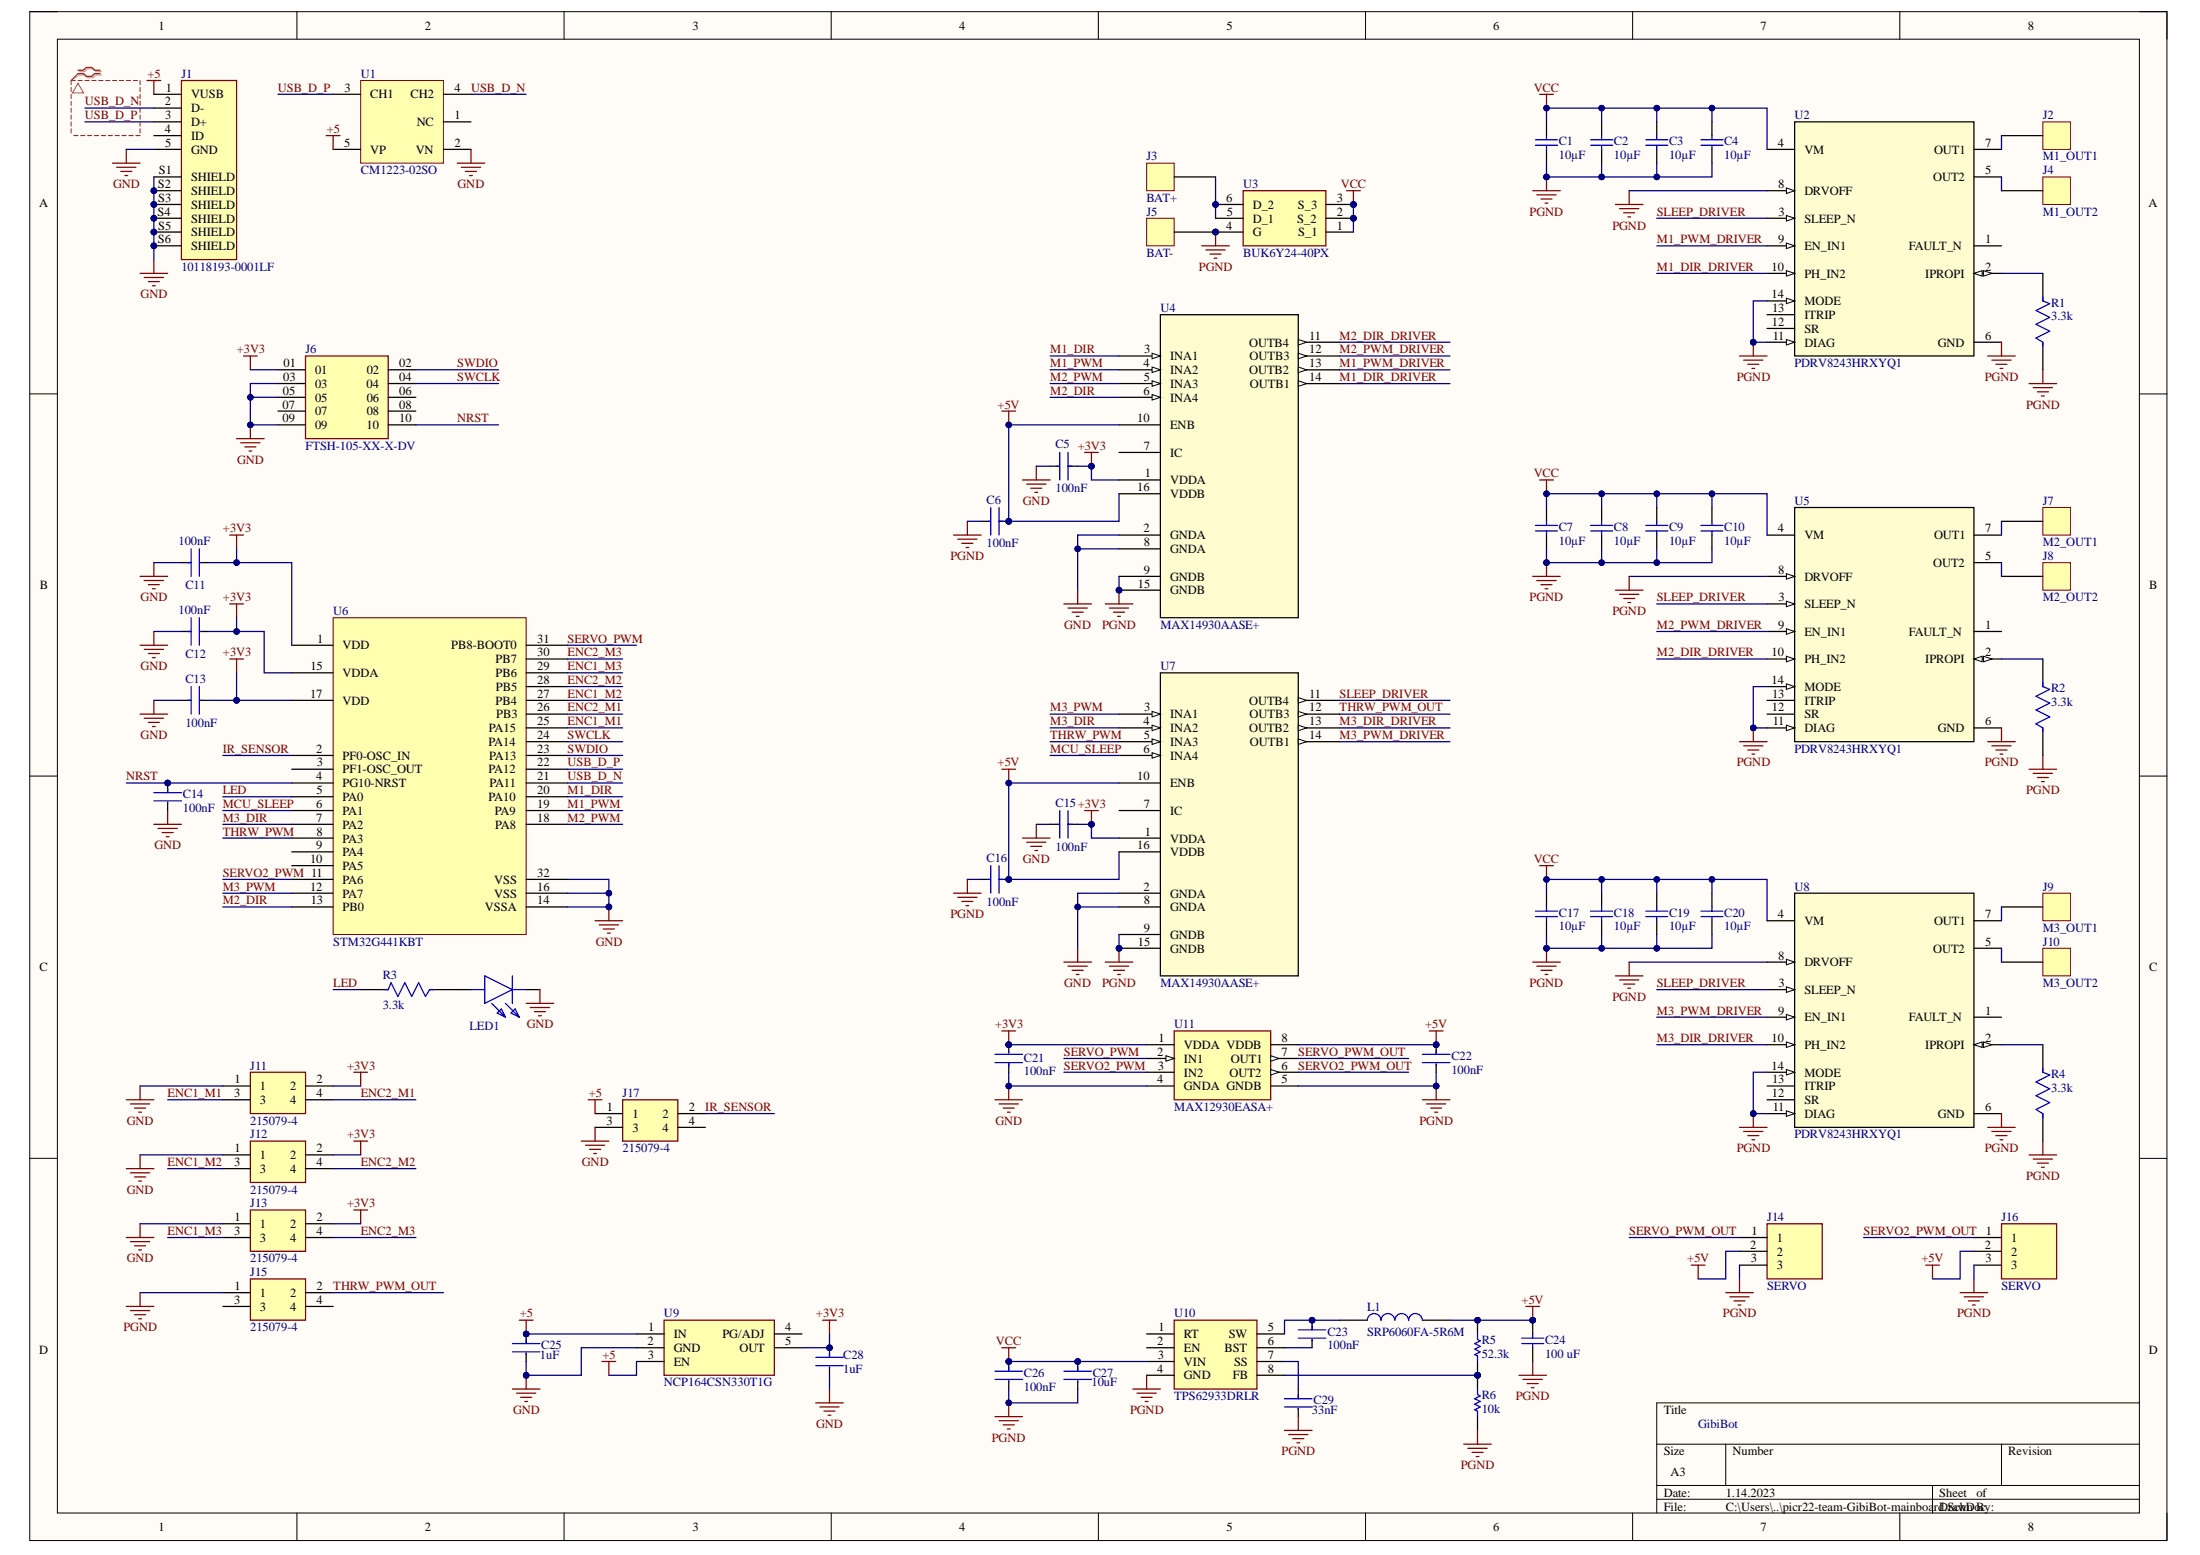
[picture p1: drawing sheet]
# Altium project picr22-team-GibiBot-mainboard.PrjPcb
1 sheet, 65 parts. Net scope: global (net labels, ports and power ports of the same name join across sheets).
Board file: picr22-team-GibiBot-mainboard.PcbDoc

## Sheet picr22-team-GibiBot-mainboard.SchDoc
size A3; SheetNumber: 1; SheetTotal: 1

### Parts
C1  Capacitance: 10µF  [MURA-0805_H_1.35_M]  (hidden comment: GRM21BR61A106KE19L)
C2  Capacitance: 10µF  [MURA-0805_H_1.35_M]  (hidden comment: GRM21BR61A106KE19L)
C3  Capacitance: 10µF  [MURA-0805_H_1.35_M]  (hidden comment: GRM21BR61A106KE19L)
C4  Capacitance: 10µF  [MURA-0805_H_1.35_M]  (hidden comment: GRM21BR61A106KE19L)
C5  Capacitance: 100nF  [FP-CGA3E-0_3-0_1-IPC_A]  (hidden comment: CGA3E2X7R1H104K080AA)
C6  Capacitance: 100nF  [FP-CGA3E-0_3-0_1-IPC_A]  (hidden comment: CGA3E2X7R1H104K080AA)
C7  Capacitance: 10µF  [MURA-0805_H_1.35_M]  (hidden comment: GRM21BR61A106KE19L)
C8  Capacitance: 10µF  [MURA-0805_H_1.35_M]  (hidden comment: GRM21BR61A106KE19L)
C9  Capacitance: 10µF  [MURA-0805_H_1.35_M]  (hidden comment: GRM21BR61A106KE19L)
C10  Capacitance: 10µF  [MURA-0805_H_1.35_M]  (hidden comment: GRM21BR61A106KE19L)
C11  Capacitance: 100nF  [FP-CGA3E-0_3-0_1-IPC_A]  (hidden comment: CGA3E2X7R1H104K080AA)
C12  Capacitance: 100nF  [FP-CGA3E-0_3-0_1-IPC_A]  (hidden comment: CGA3E2X7R1H104K080AA)
C13  Capacitance: 100nF  [FP-CGA3E-0_3-0_1-IPC_A]  (hidden comment: CGA3E2X7R1H104K080AA)
C14  Capacitance: 100nF  [FP-CGA3E-0_3-0_1-IPC_A]  (hidden comment: CGA3E2X7R1H104K080AA)
C15  Capacitance: 100nF  [FP-CGA3E-0_3-0_1-IPC_A]  (hidden comment: CGA3E2X7R1H104K080AA)
C16  Capacitance: 100nF  [FP-CGA3E-0_3-0_1-IPC_A]  (hidden comment: CGA3E2X7R1H104K080AA)
C17  Capacitance: 10µF  [MURA-0805_H_1.35_M]  (hidden comment: GRM21BR61A106KE19L)
C18  Capacitance: 10µF  [MURA-0805_H_1.35_M]  (hidden comment: GRM21BR61A106KE19L)
C19  Capacitance: 10µF  [MURA-0805_H_1.35_M]  (hidden comment: GRM21BR61A106KE19L)
C20  Capacitance: 10µF  [MURA-0805_H_1.35_M]  (hidden comment: GRM21BR61A106KE19L)
C21  Capacitance: 100nF  [FP-CGA3E-0_3-0_1-IPC_A]  (hidden comment: CGA3E2X7R1H104K080AA)
C22  Capacitance: 100nF  [FP-CGA3E-0_3-0_1-IPC_A]  (hidden comment: CGA3E2X7R1H104K080AA)
C23  Capacitance: 100nF  [FP-CGA3E-0_3-0_1-IPC_A]  (hidden comment: CGA3E2X7R1H104K080AA)
C24  Capacitance: 100 uF  [CAPC3216X190X55ML30T25]  (hidden comment: GRM31CR60J107ME39L)
C25  Capacitance: 1uF  [FP-C1608-080-0_1-MFG]  (hidden comment: C1608X5R1C105K080AA)
C26  Capacitance: 100nF  [FP-CGA3E-0_3-0_1-IPC_A]  (hidden comment: CGA3E2X7R1H104K080AA)
C27  Capacitance: 10uF  [FP-C3216-160-0_2-IPC_C]  (hidden comment: C3216X7R1V106M160AC)
C28  Capacitance: 1uF  [FP-C1608-080-0_1-MFG]  (hidden comment: C1608X5R1C105K080AA)
C29  Capacitance: 33nF  [FP-CL10-IPC_B]  (hidden comment: CL10B333KB8NNNC)
J1  10118193-0001LF  [FCI_10118193-0001LF]
J2  M1_OUT1  [Power pad]
J3  BAT+  [Power pad]
J4  M1_OUT2  [Power pad]
J5  BAT-  [Power pad]
J6  FTSH-105-XX-X-DV  [SAMTEC_FTSH-105-XX-X-DV]
J7  M2_OUT1  [Power pad]
J8  M2_OUT2  [Power pad]
J9  M3_OUT1  [Power pad]
J10  M3_OUT2  [Power pad]
J11  215079-4  [TE_215079-4]
J12  215079-4  [TE_215079-4]
J13  215079-4  [TE_215079-4]
J14  SERVO  [SERVO]
J15  215079-4  [TE_215079-4]
J16  SERVO  [SERVO]
J17  215079-4  [TE_215079-4]
L1  SRP6060FA-5R6M  [SRP6060FA5R6M]
LED1  150060SS75000  [LEDC1608X80N]  (value not drawn)
R1  Resistance: 3.3k  [FP-CRCW0603-e3-MFG]  (hidden comment: CRCW06031M00FKEA)
R2  Resistance: 3.3k  [FP-CRCW0603-e3-MFG]  (hidden comment: CRCW06031M00FKEA)
R3  Resistance: 3.3k  [FP-CRCW0603-e3-MFG]  (hidden comment: CRCW06031M00FKEA)
R4  Resistance: 3.3k  [FP-CRCW0603-e3-MFG]  (hidden comment: CRCW06031M00FKEA)
R5  Resistance: 52.3k  [RESC1608X55X25LL10T15]  (hidden comment: RC0603FR-0752K3L)
R6  Resistance: 10k  [RESC1609X50X30NL8T20]  (hidden comment: CRCW060310K0FKEA)
U1  CM1223-02SO  [ONSC-SOT23-5-527AH-01_L]
U2  PDRV8243HRXYQ1  [RXY0014A-MFG]
U3  BUK6Y24-40PX  [BUK6Y2440PX]
U4  MAX14930AASE+  [21-0041_S16+1_MXM]
U5  PDRV8243HRXYQ1  [RXY0014A-MFG]
U6  STM32G441KBT  [STM32G441KB]
U7  MAX14930AASE+  [21-0041_S16+1_MXM]
U8  PDRV8243HRXYQ1  [RXY0014A-MFG]
U9  NCP164CSN330T1G  [SOT95P275X110-5N]
U10  TPS62933DRLR  [SOTFL50P160X60-8N]
U11  MAX12930EASA+  [SOIC127P600X175-8N]

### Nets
+3V3: C5.1 C11.2 C12.2 C13.2 C15.1 C21.2 C28.2 J6.01 J11.2 J12.2 J13.2 U4.1(VDDA) U6.1(VDD) U6.15(VDDA) U6.17(VDD) U7.1(VDDA) U9.5(OUT) U11.1(VDDA)
+5: C25.2 J1.1(VUSB) J17.1 U1.5(VP) U9.1(IN) U9.3(EN)
+5V: C6.1 C16.1 C22.1 C24.2 J14.2 J16.2 L1.2 R5.2 U4.10(ENB) U4.16(VDDB) U7.10(ENB) U7.16(VDDB) U11.8(VDDB)
GND: C5.2 C11.1 C12.1 C13.1 C14.2 C15.2 C21.1 C25.1 C28.1 J1.5(GND) J1.S1(SHIELD) J1.S2(SHIELD) J1.S3(SHIELD) J1.S4(SHIELD) J1.S5(SHIELD) J1.S6(SHIELD) J6.03 J6.05 J6.09 J11.1 J12.1 J13.1 J17.3 LED1.1(K) U1.2(VN) U4.2(GNDA) U4.8(GNDA) U6.14(VSSA) U6.16(VSS) U6.32(VSS) U7.2(GNDA) U7.8(GNDA) U9.2(GND) U11.4(GNDA)
PGND: C1.1 C2.1 C3.1 C4.1 C6.2 C7.1 C8.1 C9.1 C10.1 C16.2 C17.1 C18.1 C19.1 C20.1 C22.2 C24.1 C26.2 C27.2 C29.2 J5.2(PAD) J14.3 J15.1 J16.3 R1.1 R2.1 R4.1 R6.1 U2.6(GND) U2.8(DRVOFF) U2.11(DIAG) U2.14(MODE) U3.4(G) U4.9(GNDB) U4.15(GNDB) U5.6(GND) U5.8(DRVOFF) U5.11(DIAG) U5.14(MODE) U7.9(GNDB) U7.15(GNDB) U8.6(GND) U8.8(DRVOFF) U8.11(DIAG) U8.14(MODE) U10.4(GND) U11.5(GNDB)
VCC: C1.2 C2.2 C3.2 C4.2 C7.2 C8.2 C9.2 C10.2 C17.2 C18.2 C19.2 C20.2 C26.1 C27.1 U2.4(VM) U3.1(S_1) U3.2(S_2) U3.3(S_3) U5.4(VM) U8.4(VM) U10.3(VIN)
ENC1_M1: J11.3 U6.25(PA15)
ENC1_M2: J12.3 U6.27(PB4)
ENC1_M3: J13.3 U6.29(PB6)
ENC2_M1: J11.4 U6.26(PB3)
ENC2_M2: J12.4 U6.28(PB5)
ENC2_M3: J13.4 U6.30(PB7)
IR_SENSOR: J17.2 U6.2(PF0-OSC_IN)
LED: R3.2 U6.5(PA0)
M1_DIR: U4.3(INA1) U6.20(PA10)
M1_DIR_DRIVER: U2.10(PH_IN2) U4.14(OUTB1)
M1_PWM: U4.4(INA2) U6.19(PA9)
M1_PWM_DRIVER: U2.9(EN_IN1) U4.13(OUTB2)
M2_DIR: U4.6(INA4) U6.13(PB0)
M2_DIR_DRIVER: U4.11(OUTB4) U5.10(PH_IN2)
M2_PWM: U4.5(INA3) U6.18(PA8)
M2_PWM_DRIVER: U4.12(OUTB3) U5.9(EN_IN1)
M3_DIR: U6.7(PA2) U7.4(INA2)
M3_DIR_DRIVER: U7.13(OUTB2) U8.10(PH_IN2)
M3_PWM: U6.12(PA7) U7.3(INA1)
M3_PWM_DRIVER: U7.14(OUTB1) U8.9(EN_IN1)
MCU_SLEEP: U6.6(PA1) U7.6(INA4)
NRST: C14.1 J6.10 U6.4(PG10-NRST)
SERVO2_PWM: U6.11(PA6) U11.3(IN2)
SERVO2_PWM_OUT: J16.1 U11.6(OUT2)
SERVO_PWM: U6.31(PB8-BOOT0) U11.2(IN1)
SERVO_PWM_OUT: J14.1 U11.7(OUT1)
SLEEP_DRIVER: U2.3(SLEEP_N) U5.3(SLEEP_N) U7.11(OUTB4) U8.3(SLEEP_N)
SWCLK: J6.04 U6.24(PA14)
SWDIO: J6.02 U6.23(PA13)
THRW_PWM: U6.8(PA3) U7.5(INA3)
THRW_PWM_OUT: J15.2 U7.12(OUTB3)
USB_D_N: J1.2(D-) U1.4(CH2) U6.21(PA11)
USB_D_P: J1.3(D+) U1.3(CH1) U6.22(PA12)
NetC23_1: C23.1 L1.1 U10.5(SW)
NetC23_2: C23.2 U10.6(BST)
NetC29_1: C29.1 U10.7(SS)
NetJ2_2: J2.2(PAD) U2.7(OUT1)
NetJ3_2: J3.2(PAD) U3.5(D_1) U3.6(D_2)
NetJ4_2: J4.2(PAD) U2.5(OUT2)
NetJ7_2: J7.2(PAD) U5.7(OUT1)
NetJ8_2: J8.2(PAD) U5.5(OUT2)
NetJ9_2: J9.2(PAD) U8.7(OUT1)
NetJ10_2: J10.2(PAD) U8.5(OUT2)
NetLED1_2: LED1.2(A) R3.1
NetR1_2: R1.2 U2.2(IPROPI)
NetR2_2: R2.2 U5.2(IPROPI)
NetR4_2: R4.2 U8.2(IPROPI)
NetR5_1: R5.1 R6.2 U10.8(FB)

Not connected (* = marked no-connect by the designer): J1 4(ID); J6 06 07 08; J15 3 4; J17 4; U1 1(NC); U2 1(FAULT_N) 12(SR) 13(ITRIP); U4 7(IC); U5 1(FAULT_N) 12(SR) 13(ITRIP); U6 3(PF1-OSC_OUT) 9(PA4) 10(PA5); U7 7(IC); U8 1(FAULT_N) 12(SR) 13(ITRIP); U9 4(PG/ADJ); U10 1(RT) 2(EN)

### Layout directives
differential pair; differential pair class USB: USB_D_N, USB_D_P

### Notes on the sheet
- GibiBot
